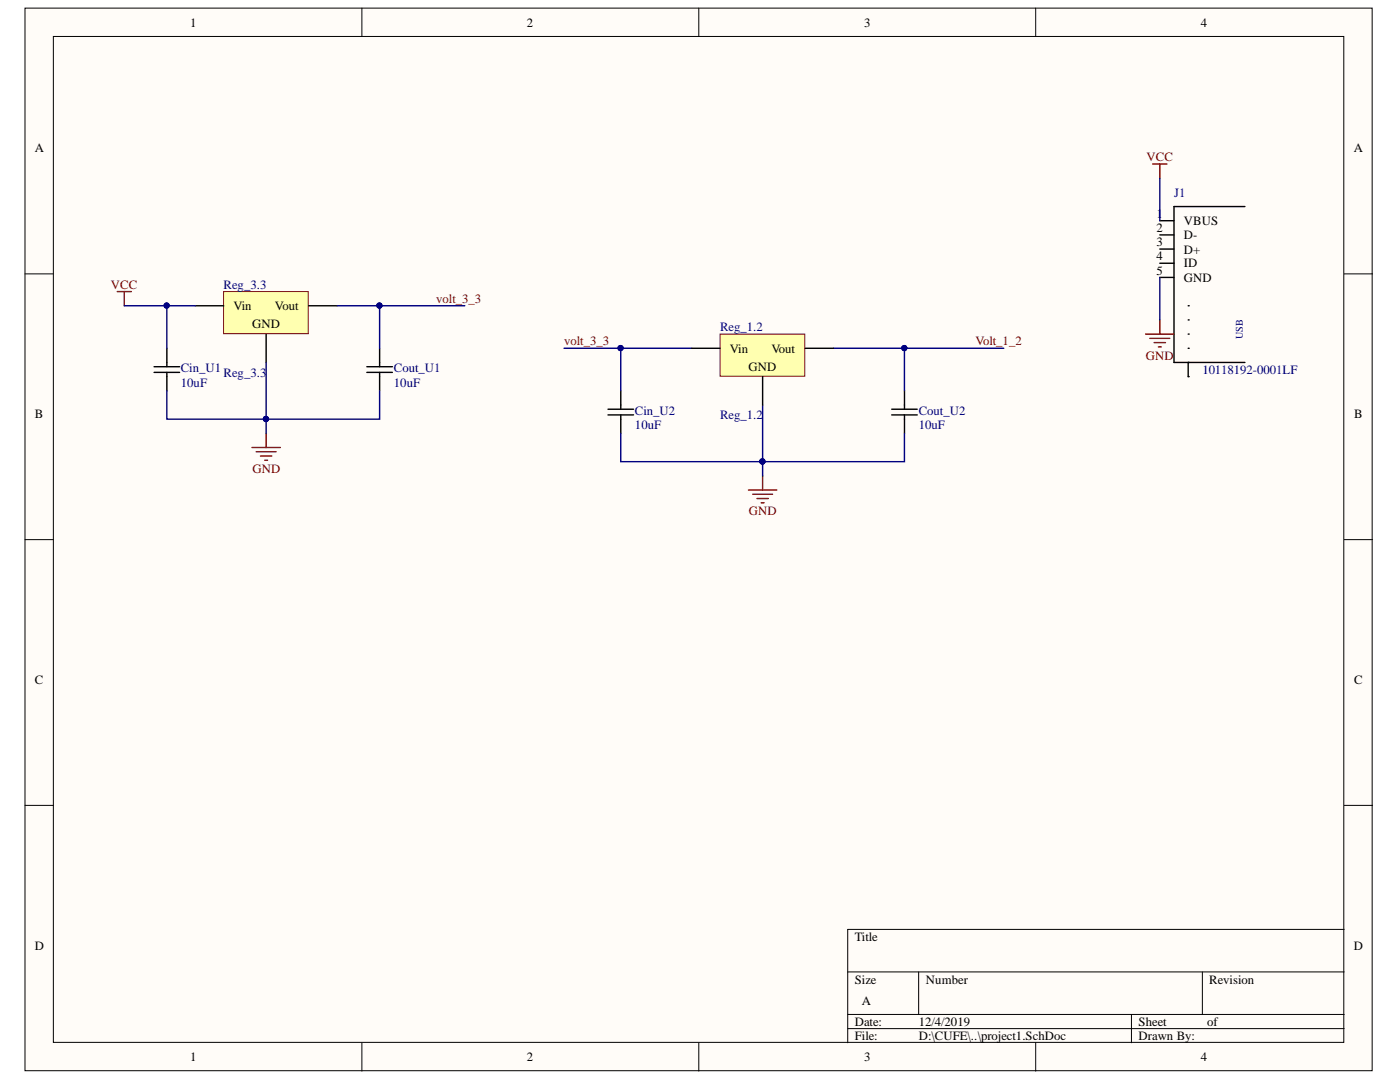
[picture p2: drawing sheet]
<svg xmlns="http://www.w3.org/2000/svg" width="279mm" height="216mm" viewBox="0 0 279 216" stroke-linecap="round" stroke-linejoin="round" font-family="sans-serif">
<g fill="#fffcf8" stroke="#000" stroke-width=".2">
<path d="M5 1.6h268.8v212h-268.8z"/>
<path d="M10.6 7.3h257.6v200.7h-257.6z"/>
</g>
<g fill="none" stroke="#000" stroke-width=".2">
<path d="M72.2 1.6v5.7M139.5 1.6v5.7M206.7 1.6v5.7M5 54.6h5.6M268.3 54.6h5.6M5 107.7h5.6M268.3 107.7h5.6M5 160.7h5.6M268.3 160.7h5.6M169.2 193.9h99.1M183.3 193.9v8.5M240 193.9v8.5"/>
<path d="M268.3 185.5h-99.1v22.6M72.2 208.1v5.6M139.5 208.1v5.6M169.2 202.4h99.1M169.2 205.2h99.1M206.7 208.1v5.6M225.8 202.4v5.7"/>
</g>
<g fill="none" stroke="#000" stroke-width=".28">
<path d="M231.5 55.4h2.8M231.5 52.5h2.8M231.5 49.7h2.8M231.5 46.9h2.8M231.5 44h2.8M248.5 41.2h-14.2v31.1h14.2M30.7 74.3h5.1M30.7 73.2h5.1M33.3 69.5v3.7M33.3 74.3v3.7M73.2 74.3h5.1M73.2 73.2h5.1"/>
<path d="M75.8 69.5v3.7M75.8 74.3v3.7M123.9 78v3.7M180.5 78v3.7M237.1 75.2h.1M237.1 72.3h.1M237.1 69.5h.1M237.1 66.7h.1M237.1 63.8h.1M237.1 61h.1M237.1 72.3v2.9M121.3 82.8h5.1"/>
<path d="M121.3 81.7h5.1M123.9 82.8v3.7M178 82.8h5.1M178 81.7h5.1M180.5 82.8v3.7"/>
</g>
<g fill="none" stroke="#800000" stroke-width=".28">
<path d="M230 32.7h2.9M231.5 32.7v2.9M23.4 58.2h2.8M24.8 58.2v2.8M228.6 66.7h5.7M229.5 67.5h3.9M230.3 68.4h2.3M231.2 69.2h.5M231.5 63.8v2.9M50.3 89.3h5.6M51.1 90.1h4M52 91h2.2"/>
<path d="M52.8 91.8h.6M53.1 86.5v2.8M149.4 97.8h5.6M150.2 98.6h4M151.1 99.5h2.2M152.2 94.9v2.9M151.9 100.3h.6"/>
</g>
<path d="M44.6 58.2h16.9v8.4h-16.9z" fill="#ffffb0" stroke="#800000" stroke-width=".2"/>
<path d="M39 61h5.6M53.1 66.7v5.6M61.6 61h5.7" fill="none" stroke="#000" stroke-width=".28"/>
<g fill="none" stroke="#000080" stroke-width=".28">
<path d="M231.5 35.6v8.4M231.5 55.4v8.4M24.8 61h14.2M33.3 78v5.6h42.5v-5.6M33.3 61v8.5M53.1 72.3v14.2M67.3 61h25.4M75.8 61v8.5M112.6 69.5h25.4M123.9 69.5v8.5M166.4 69.5h33.9M180.5 69.5v8.5"/>
<path d="M123.9 86.5v5.6h56.6v-5.6M152.2 80.8v14.1"/>
</g>
<g fill="#000080" stroke="#000080" stroke-width=".2">
<circle cx="53.1" cy="83.6" r=".52"/>
<circle cx="123.8" cy="69.5" r=".52"/>
<circle cx="33.3" cy="61" r=".52"/>
<circle cx="180.5" cy="69.5" r=".52"/>
<circle cx="75.7" cy="61" r=".52"/>
<circle cx="152.2" cy="92.1" r=".52"/>
</g>
<path d="M143.7 66.7h16.9v8.4h-16.9z" fill="#ffffb0" stroke="#800000" stroke-width=".2"/>
<path d="M138 69.5h5.7M152.2 75.2v5.6M160.7 69.5h5.7" fill="none" stroke="#000" stroke-width=".28"/>
<g font-size="2.5">
<text x="38" y="5.3">1</text>
<text x="105.2" y="5.3">2</text>
<text x="172.5" y="5.3">3</text>
<text x="239.7" y="5.3">4</text>
<text x="6.9" y="30.4">A</text>
<text x="270.2" y="30.4">A</text>
<text x="230.8" y="46.3">2</text>
<text x="230.8" y="43.5">1</text>
<text x="236.3" y="47.7">D-</text>
<text x="236.3" y="44.9">VBUS</text>
<text x="230.8" y="51.9">4</text>
<text x="230.8" y="49.1">3</text>
<text x="236.3" y="53.4">ID</text>
<text x="236.3" y="50.6">D+</text>
<text x="230.8" y="54.8">5</text>
<text x="236.3" y="56.2">GND</text>
<text x="46.6" y="61.9">Vin</text>
<text x="50.3" y="65.5">GND</text>
<text x="54.9" y="61.9">Vout</text>
<text x="145.7" y="70.3">Vin</text>
<text x="153.9" y="70.3">Vout</text>
<text x="149.4" y="74.1">GND</text>
<text x="6.9" y="83.4">B</text>
<text x="270.3" y="83.4">B</text>
<text x="6.9" y="136.5">C</text>
<text x="270.3" y="136.5">C</text>
<text x="6.9" y="189.5">D</text>
<text x="170.6" y="187.7">Title</text>
<text x="270.2" y="189.5">D</text>
<text x="170.6" y="196.3">Size</text>
<text x="184.8" y="196.3">Number</text>
<text x="241.3" y="196.3">Revision</text>
<text x="172" y="200.5">A</text>
<text x="170.6" y="204.7">Date:</text>
<text x="170.6" y="207.5">File:</text>
<text x="183.4" y="204.7">12/4/2019</text>
<text x="183.4" y="207.5">D:\CUFE\..\project1.SchDoc</text>
<text x="227.2" y="204.7">Sheet</text>
<text x="227.2" y="207.5">Drawn By:</text>
<text x="240.9" y="204.7">of</text>
<text x="38" y="211.8">1</text>
<text x="105.2" y="211.8">2</text>
<text x="172.5" y="211.8">3</text>
<text x="239.7" y="211.8">4</text>
</g>
<g font-size="2.5" fill="#800000">
<text x="228.8" y="32.2">VCC</text>
<text x="22.1" y="57.6">VCC</text>
<text x="87.1" y="60.5">volt_3_3</text>
<text x="112.6" y="68.9">volt_3_3</text>
<text x="194.7" y="68.9">Volt_1_2</text>
<text x="228.7" y="71.8">GND</text>
<text x="50.4" y="94.4">GND</text>
<text x="149.5" y="102.9">GND</text>
</g>
<g font-size="2.5" fill="#000080">
<text x="234.3" y="39.3">J1</text>
<text x="44.6" y="57.6">Reg_3.3</text>
<text x="143.7" y="66.1">Reg_1.2</text>
<text x="36.1" y="74.3">Cin_U1</text>
<text x="36.1" y="77.2">10uF</text>
<text x="44.6" y="75.2">Reg_3.3</text>
<text x="78.6" y="74.3">Cout_U1</text>
<text x="78.6" y="77.2">10uF</text>
<text x="240" y="74.7">10118192-0001LF</text>
<text x="126.7" y="82.8">Cin_U2</text>
<text x="143.7" y="83.7">Reg_1.2</text>
<text x="183.4" y="82.8">Cout_U2</text>
<text x="126.7" y="85.6">10uF</text>
<text x="183.4" y="85.6">10uF</text>
</g>
<text font-size="2" fill="#000080" x="248" y="67.6" transform="rotate(-90 248 67.6)">USB</text>
</svg>
